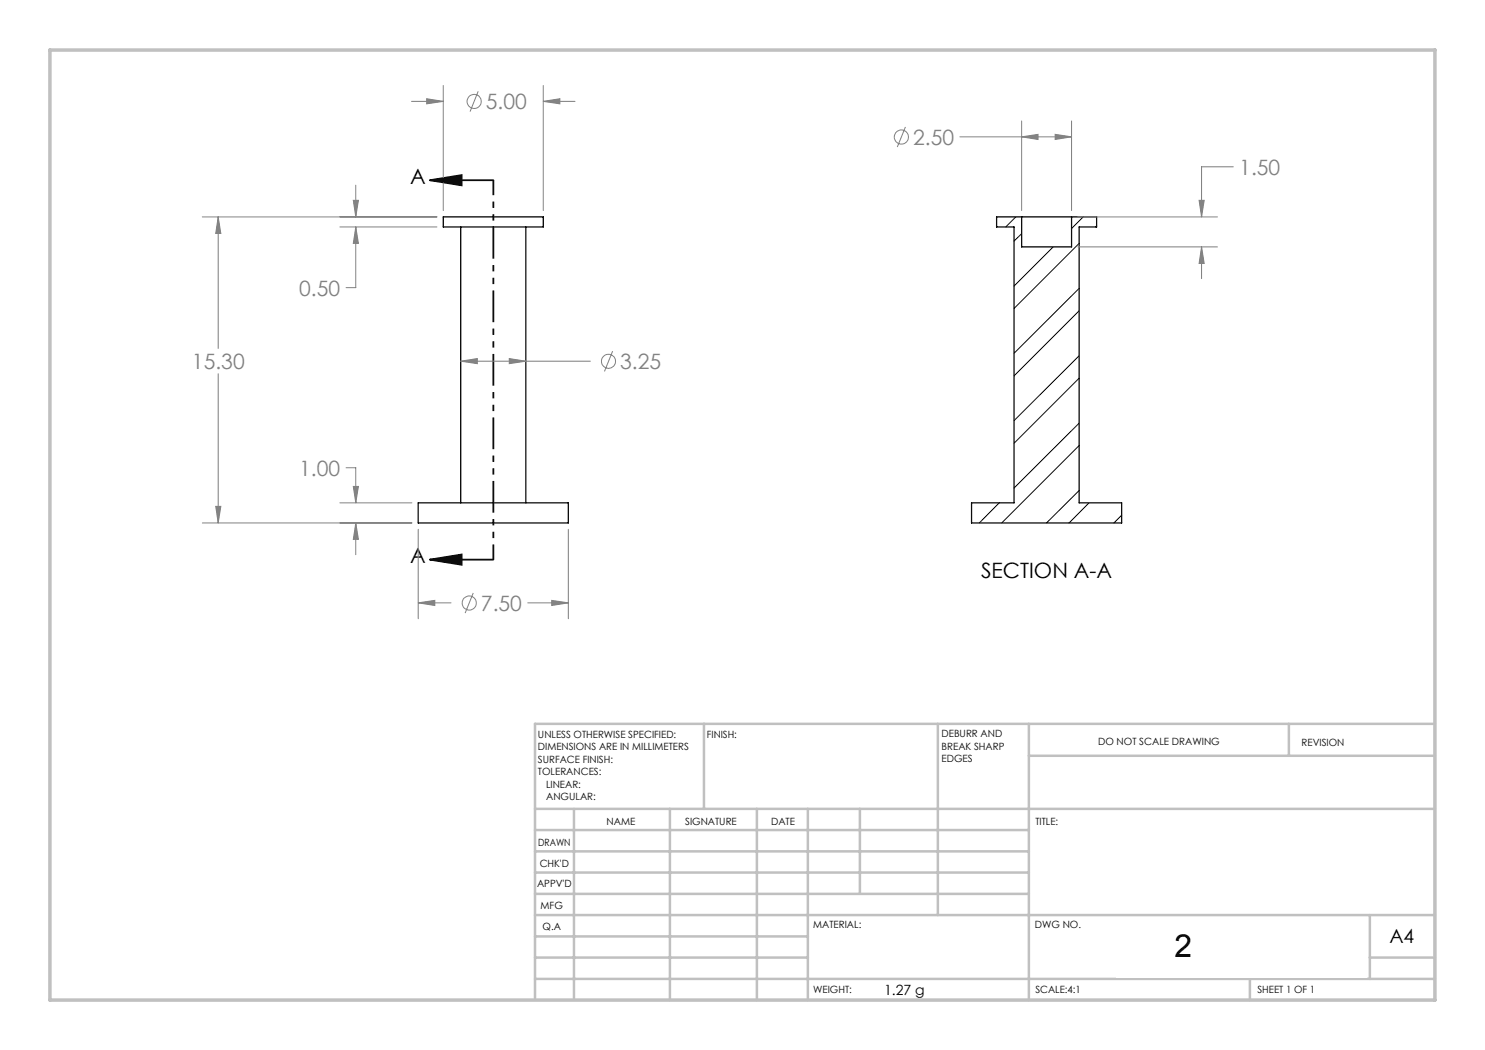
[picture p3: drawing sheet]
<svg xmlns="http://www.w3.org/2000/svg" width="297mm" height="210mm" viewBox="0 0 297 210" stroke-linecap="round" stroke-linejoin="round" font-family="sans-serif">
<path d="M88.7 43.4h20v2h-20zM92.1 45.4v55.2M105.2 45.4v55.2M204.3 43.4h10M204.3 43.4h-5v2h3.5v55.2h-8.5v4h30v-4h-8.5v-55.2h3.5v-2h-5M204.3 43.4v6h10v-6M83.6 100.6h30.1v4h-30.1z" fill="none" stroke="#000" stroke-width=".25"/>
<g fill="none" stroke="#000" stroke-width=".2">
<path d="M203.2 43.4l-2 2M204.3 46.7l-1.5 1.5M210.6 49.4l-7.8 7.8M215.8 57.7l-13 13M215.8 48.7l-13 13M216.6 43.4l-2.3 2.3M219.3 45.2l-.2 .2M215.8 71.1l-13 13M215.8 62.2l-13 13M215.8 75.6l-13 13M215.8 84.6l-13 13M215.8 98.1l-6.5 6.5"/>
<path d="M215.8 89.1l-15.5 15.5M199.8 100.6l-3.9 4M217.8 100.6l-4 4M224.3 103l-1.5 1.6"/>
</g>
<g fill="none" stroke="#808080" stroke-width=".2">
<path d="M85.3 19.7l3.4 .6-3.4 .5zM88.7 17.1v25M95.6 18.3l-1.6 4M108.7 17.1v25M71.2 37v6.4M82.3 20.3h6.4M108.7 20.3l3.3-.6v1.1zM108.7 20.3h6.3M181.1 25.4l-1.6 4M192 27.4h22.3M204.3 27.4l3.3-.5v1zM204.3 24.2v17.9"/>
<path d="M211 26.9l3.3 .5-3.3 .5zM214.3 24.2v17.9M246.7 33.4h-6.4v10M40.5 43.4h46.9M43.6 43.4l.6 3.3h-1.1zM43.6 43.4v26.3M68 45.4h19.4M70.7 40.1h1l-.5 3.3zM71.2 45.4l.5 3.3h-1zM71.2 45.4v12.1h-2M215.6 43.4h27.9M215.6 49.4h27.9"/>
<path d="M239.8 40.1h1l-.5 3.3zM240.3 49.4l.5 3.3h-1zM240.3 49.4v6.3M43.6 74.7v29.9M92.1 72.2l3.4-.5v1zM92.1 72.2h26M101.8 71.7l3.4 .5-3.4 .5zM122.5 70.2l-1.6 4.1M69.2 93.5h2v7.1M70.7 97.3h1l-.5 3.3zM40.5 104.6h41.9M43.1 101.3h1.1l-.6 3.3z"/>
<path d="M68 100.6h14.4M71.2 104.6l.5 3.3h-1zM71.2 104.6v6.3M83.6 105.9v17.8M94.7 118.6l-1.7 4M113.7 105.9v17.8M83.6 120.6l3.4-.5v1zM83.6 120.6h6.6M105.6 120.6h8.1M110.3 120.1l3.4 .5-3.4 .5z"/>
<circle cx="94.8" cy="20.3" r="1.41"/>
<circle cx="180.3" cy="27.4" r="1.41"/>
<circle cx="121.7" cy="72.2" r="1.41"/>
<circle cx="93.9" cy="120.6" r="1.4"/>
</g>
<path d="M86 36l6.3-1v2.1zM86 36h12.7M86 111.9l6.3-1v2.1zM86 111.9h12.7" fill="none" stroke="#000" stroke-width=".35"/>
<path d="M98.7 36v75.9" fill="none" stroke="#000" stroke-width=".35" stroke-dasharray="6.3 1.3 1.3 1.3 1.3 1.3" stroke-dashoffset="3.3" stroke-linecap="butt"/>
<g fill="none" stroke="#c0c0c0" stroke-width=".5">
<path d="M140.8 144.8v17M187.6 144.8v38.2M205.8 144.8v55.2M205.8 151.2h81.2M257.8 144.8v6.4M287 144.8h-180v55.2M107 161.8h180M107 178.8h98.8M107 174.5h98.8M107 170.3h98.8M107 166h98.8M114.8 161.8v38.2"/>
<path d="M134 161.8v38.2M151.4 161.8v38.2M161.6 161.8v38.2M172 161.8v17M107 195.8h180M107 191.5h54.6M107 187.3h54.6M107 183h180M250 195.8v4.2M274 191.5h13M274 183v12.8"/>
</g>
<path d="M10 10h277v190h-277z" fill="none" stroke="#c0c0c0" stroke-width=".7"/>
<path d="M86 36l6.3-1v2.1zM86 111.9l6.3-1v2.1z" fill="#000"/>
<path d="M83.6 120.6l3.4-.5v1zM110.3 120.1l3.4 .5-3.4 .5zM85.3 19.7l3.4 .6-3.4 .5zM108.7 20.3l3.3-.6v1.1zM92.1 72.2l3.4-.5v1zM101.8 71.7l3.4 .5-3.4 .5zM70.7 97.3h1l-.5 3.3zM71.2 104.6l.5 3.3h-1zM70.7 40.1h1l-.5 3.3zM71.2 45.4l.5 3.3h-1zM43.6 43.4l.6 3.3h-1.1zM43.1 101.3h1.1l-.6 3.3zM240.3 49.4l.5 3.3h-1zM239.8 40.1h1l-.5 3.3zM204.3 27.4l3.3-.5v1zM211 26.9l3.3 .5-3.3 .5z" fill="#808080"/>
<g fill="#fff">
<path d="M10.5 203.8h95.6v6.3h-95.6z"/>
<path d="M223.3 185.3h50.1v10.2h-50.1z"/>
<path d="M210.5 187.3h50.1v7.4h-50.1z"/>
</g>
<text font-size="8.5" x="213.2" y="192.7">part1_cylinder</text>
<text font-size="6.3" x="234.9" y="191.5">2</text>
<g font-size="4.2" fill="#808080">
<text x="97.2" y="21.8">5.00</text>
<text x="182.6" y="28.9">2.50</text>
<text x="247.9" y="35">1.50</text>
<text x="59.8" y="59.1">0.50</text>
<text x="38.4" y="73.8">15.30</text>
<text x="124" y="73.8">3.25</text>
<text x="59.8" y="95.1">1.00</text>
<text x="96.2" y="122.1">7.50</text>
</g>
<g font-size="4.2">
<text x="82" y="36.8">A</text>
<text x="82" y="112.7">A</text>
<text x="196.2" y="115.5">SECTION A-A</text>
</g>
<text font-size="3.9" x="277.9" y="188.5">A4</text>
<text font-size="2.8" x="176.8" y="199">1.27 g</text>
<g font-size="2">
<text x="107.6" y="147.6">UNLESS OTHERWISE SPECIFIED:</text>
<text x="141.4" y="147.6">FINISH:</text>
<text x="188.3" y="147.5">DEBURR AND</text>
<text x="188.3" y="150">BREAK SHARP</text>
<text x="219.6" y="149">DO NOT SCALE DRAWING</text>
<text x="260.3" y="149.2">REVISION</text>
<text x="107.6" y="150.1">DIMENSIONS ARE IN MILLIMETERS</text>
<text x="107.6" y="152.6">SURFACE FINISH:</text>
<text x="107.6" y="155.1">TOLERANCES:</text>
<text x="188.3" y="152.5">EDGES</text>
<text x="109.2" y="157.6">LINEAR:</text>
<text x="109.2" y="160.1">ANGULAR:</text>
<text x="121.3" y="165">NAME</text>
<text x="137" y="164.9">SIGNATURE</text>
<text x="154.2" y="164.9">DATE</text>
<text x="207.1" y="164.9">TITLE:</text>
<text x="107.6" y="169.1">DRAWN</text>
<text x="107.9" y="173.3">CHK'D</text>
<text x="107.4" y="177.4">APPV'D</text>
<text x="108.1" y="181.8">MFG</text>
<text x="108.5" y="186">Q.A</text>
<text x="162.6" y="185.5">MATERIAL:</text>
<text x="207" y="185.5">DWG NO.</text>
<text x="162.6" y="198.5">WEIGHT:</text>
<text x="207.1" y="198.6">SCALE:4:1</text>
<text x="251.5" y="198.6">SHEET 1 OF 1</text>
</g>
</svg>
